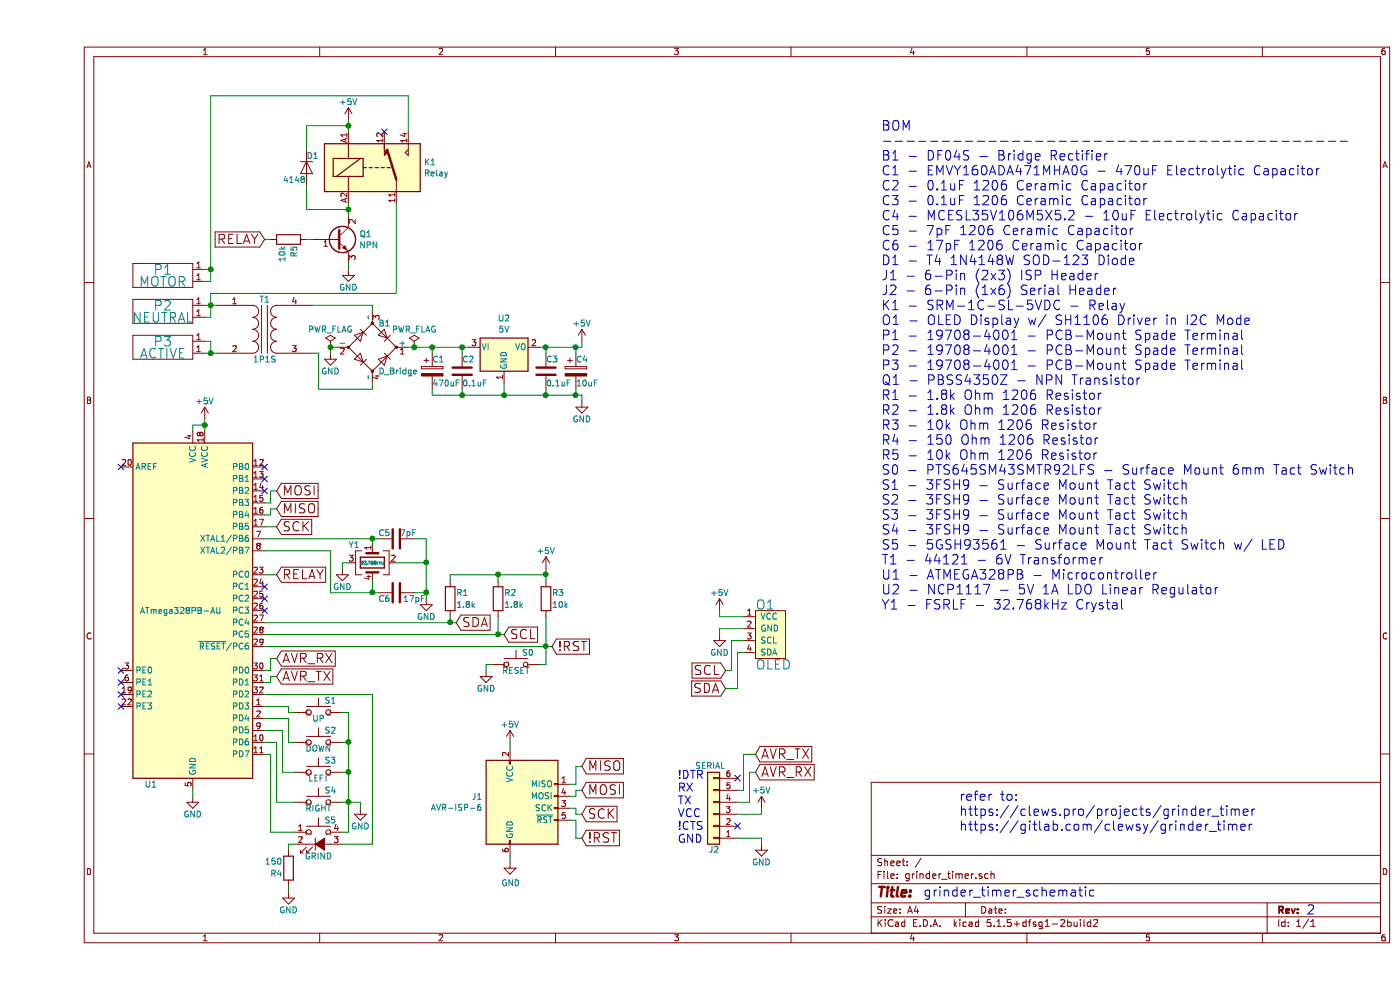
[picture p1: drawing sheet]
EESchema Schematic File Version 4
EELAYER 30 0
EELAYER END
$Descr A4 11693 8268
encoding utf-8
Sheet 1 1
Title ""
Date ""
Rev ""
Comp ""
Comment1 ""
Comment2 ""
Comment3 ""
Comment4 ""
$EndDescr
Text Notes 7700 6950 0    79   ~ 0
refer to:\nhttps://clews.pro/projects/grinder_timer\nhttps://gitlab.com/clewsy/grinder_timer
Text Notes 10600 7650 0    79   ~ 0
2
Text Notes 7400 7500 0    79   ~ 0
grinder_timer_schematic
$Comp
L Device:Transformer_1P_1S T1
U 1 1
P 1900 2750
F 0 "T1" H 1900 3000 50  0000 C CNN
F 1 "1P1S" H 1900 2500 50  0000 C CNN
F 2 "grinder_timer:transformer_big" H 1900 2750 50  0001 C CNN
F 3 "~" H 1900 2750 50  0001 C CNN
	1    1900 2750
	1    0    0    -1  
$EndComp
$Comp
L Device:D_Bridge_+-AA B1
U 1 1
P 2800 2900
F 0 "B1" H 2850 3100 50  0000 L CNN
F 1 "D_Bridge" H 2850 2700 50  0000 L CNN
F 2 "Diode_SMD:Diode_Bridge_Vishay_DFS" H 2800 2900 50  0001 C CNN
F 3 "~" H 2800 2900 50  0001 C CNN
	1    2800 2900
	1    0    0    -1  
$EndComp
$Comp
L Device:C C2
U 1 1
P 3550 3100
F 0 "C2" H 3550 3200 50  0000 L CNN
F 1 "0.1uF" H 3550 3000 50  0000 L CNN
F 2 "Capacitor_SMD:C_1206_3216Metric_Pad1.42x1.75mm_HandSolder" H 3588 2950 50  0001 C CNN
F 3 "~" H 3550 3100 50  0001 C CNN
	1    3550 3100
	1    0    0    -1  
$EndComp
$Comp
L Device:C C3
U 1 1
P 4250 3100
F 0 "C3" H 4250 3200 50  0000 L CNN
F 1 "0.1uF" H 4250 3000 50  0000 L CNN
F 2 "Capacitor_SMD:C_1206_3216Metric_Pad1.42x1.75mm_HandSolder" H 4288 2950 50  0001 C CNN
F 3 "~" H 4250 3100 50  0001 C CNN
	1    4250 3100
	1    0    0    -1  
$EndComp
$Comp
L Device:CP C1
U 1 1
P 3300 3100
F 0 "C1" H 3300 3200 50  0000 L CNN
F 1 "470uF" H 3300 3000 50  0000 L CNN
F 2 "Capacitor_SMD:C_Elec_8x10.2" H 3338 2950 50  0001 C CNN
F 3 "~" H 3300 3100 50  0001 C CNN
	1    3300 3100
	1    0    0    -1  
$EndComp
$Comp
L Device:CP C4
U 1 1
P 4500 3100
F 0 "C4" H 4500 3200 50  0000 L CNN
F 1 "10uF" H 4500 3000 50  0000 L CNN
F 2 "Capacitor_SMD:C_Elec_5x5.4" H 4538 2950 50  0001 C CNN
F 3 "~" H 4500 3100 50  0001 C CNN
	1    4500 3100
	1    0    0    -1  
$EndComp
$Comp
L MCU_Microchip_ATmega:ATmega328PB-AU U1
U 1 1
P 1300 5100
F 0 "U1" H 950 3650 50  0000 C CNN
F 1 "ATmega328PB-AU" H 1200 5100 50  0000 C CNN
F 2 "Package_QFP:TQFP-32_7x7mm_P0.8mm" H 1300 5100 50  0001 C CIN
F 3 "http://ww1.microchip.com/downloads/en/DeviceDoc/40001906C.pdf" H 1300 5100 50  0001 C CNN
	1    1300 5100
	1    0    0    -1  
$EndComp
$Comp
L Connector:AVR-ISP-6 J1
U 1 1
P 4050 6750
F 0 "J1" H 3721 6846 50  0000 R CNN
F 1 "AVR-ISP-6" H 3721 6755 50  0000 R CNN
F 2 "Connector_IDC:IDC-Header_2x03_P2.54mm_Vertical" V 3800 6800 50  0001 C CNN
F 3 " ~" H 2775 6200 50  0001 C CNN
	1    4050 6750
	1    0    0    -1  
$EndComp
$Comp
L Switch:SW_Push S0
U 1 1
P 4000 5550
F 0 "S0" H 4100 5650 50  0000 C CNN
F 1 "RESET" H 4000 5500 50  0000 C CNN
F 2 "Button_Switch_SMD:SW_Push_1P1T_NO_6x6mm_H9.5mm" H 4000 5750 50  0001 C CNN
F 3 "~" H 4000 5750 50  0001 C CNN
	1    4000 5550
	1    0    0    -1  
$EndComp
$Comp
L Switch:SW_Push S1
U 1 1
P 2350 5950
F 0 "S1" H 2450 6050 50  0000 C CNN
F 1 "UP" H 2350 5900 50  0000 C CNN
F 2 "grinder_timer:tact" H 2350 6150 50  0001 C CNN
F 3 "~" H 2350 6150 50  0001 C CNN
	1    2350 5950
	1    0    0    -1  
$EndComp
$Comp
L Switch:SW_Push S2
U 1 1
P 2350 6200
F 0 "S2" H 2450 6300 50  0000 C CNN
F 1 "DOWN" H 2350 6150 50  0000 C CNN
F 2 "grinder_timer:tact" H 2350 6400 50  0001 C CNN
F 3 "~" H 2350 6400 50  0001 C CNN
	1    2350 6200
	1    0    0    -1  
$EndComp
$Comp
L Device:R R2
U 1 1
P 3850 5000
F 0 "R2" H 3900 5050 50  0000 L CNN
F 1 "1.8k" H 3900 4950 50  0000 L CNN
F 2 "Resistor_SMD:R_1206_3216Metric_Pad1.42x1.75mm_HandSolder" V 3780 5000 50  0001 C CNN
F 3 "~" H 3850 5000 50  0001 C CNN
	1    3850 5000
	1    0    0    -1  
$EndComp
$Comp
L Device:R R1
U 1 1
P 3450 5000
F 0 "R1" H 3500 5050 50  0000 L CNN
F 1 "1.8k" H 3500 4950 50  0000 L CNN
F 2 "Resistor_SMD:R_1206_3216Metric_Pad1.42x1.75mm_HandSolder" V 3380 5000 50  0001 C CNN
F 3 "~" H 3450 5000 50  0001 C CNN
	1    3450 5000
	1    0    0    -1  
$EndComp
$Comp
L Device:R R3
U 1 1
P 4250 5000
F 0 "R3" H 4300 5050 50  0000 L CNN
F 1 "10k" H 4300 4950 50  0000 L CNN
F 2 "Resistor_SMD:R_1206_3216Metric_Pad1.42x1.75mm_HandSolder" V 4180 5000 50  0001 C CNN
F 3 "~" H 4250 5000 50  0001 C CNN
	1    4250 5000
	1    0    0    -1  
$EndComp
$Comp
L power:GND #PWR0101
U 1 1
P 2600 2250
F 0 "#PWR0101" H 2600 2000 50  0001 C CNN
F 1 "GND" H 2600 2100 50  0000 C CNN
F 2 "" H 2600 2250 50  0001 C CNN
F 3 "" H 2600 2250 50  0001 C CNN
	1    2600 2250
	1    0    0    -1  
$EndComp
$Comp
L power:GND #PWR0102
U 1 1
P 2450 2950
F 0 "#PWR0102" H 2450 2700 50  0001 C CNN
F 1 "GND" H 2450 2800 50  0000 C CNN
F 2 "" H 2450 2950 50  0001 C CNN
F 3 "" H 2450 2950 50  0001 C CNN
	1    2450 2950
	1    0    0    -1  
$EndComp
$Comp
L power:GND #PWR0103
U 1 1
P 4550 3350
F 0 "#PWR0103" H 4550 3100 50  0001 C CNN
F 1 "GND" H 4550 3200 50  0000 C CNN
F 2 "" H 4550 3350 50  0001 C CNN
F 3 "" H 4550 3350 50  0001 C CNN
	1    4550 3350
	1    0    0    -1  
$EndComp
Text GLabel 1900 2000 0    79   Input ~ 0
RELAY
Wire Wire Line
	1500 2950 1450 2950
Wire Wire Line
	1400 2850 1450 2850
Wire Wire Line
	1450 2850 1450 2950
Connection ~ 1450 2950
Wire Wire Line
	1450 2950 1400 2950
Wire Wire Line
	1400 2550 1450 2550
Wire Wire Line
	1400 2650 1450 2650
Wire Wire Line
	1450 2650 1450 2550
Connection ~ 1450 2550
Wire Wire Line
	1450 2550 1500 2550
Wire Wire Line
	2500 2900 2450 2900
Wire Wire Line
	2450 2900 2450 2950
Wire Wire Line
	2300 2950 2350 2950
Wire Wire Line
	2350 2950 2350 3250
Wire Wire Line
	2350 3250 2800 3250
Wire Wire Line
	2800 3250 2800 3200
Wire Wire Line
	2800 2550 2800 2600
Wire Wire Line
	3100 2900 3150 2900
Wire Wire Line
	3550 2950 3550 2900
Connection ~ 3550 2900
Wire Wire Line
	3550 2900 3600 2900
Wire Wire Line
	3300 2950 3300 2900
Connection ~ 3300 2900
Wire Wire Line
	3300 2900 3550 2900
Wire Wire Line
	3300 3250 3300 3300
Wire Wire Line
	3300 3300 3550 3300
Wire Wire Line
	3900 3200 3900 3300
Wire Wire Line
	3550 3300 3550 3250
Connection ~ 3550 3300
Wire Wire Line
	3550 3300 3900 3300
Wire Wire Line
	4500 2900 4500 2950
Wire Wire Line
	4200 2900 4250 2900
Wire Wire Line
	4550 2900 4550 2850
Connection ~ 4500 2900
Wire Wire Line
	4500 2900 4550 2900
Wire Wire Line
	4550 3300 4550 3350
Wire Wire Line
	4500 3300 4550 3300
Wire Wire Line
	4500 3250 4500 3300
Wire Wire Line
	4250 3300 4250 3250
Connection ~ 3900 3300
Wire Wire Line
	3900 3300 4250 3300
Connection ~ 4500 3300
Connection ~ 4250 3300
Wire Wire Line
	4250 3300 4500 3300
Wire Wire Line
	4250 2950 4250 2900
Connection ~ 4250 2900
Wire Wire Line
	4250 2900 4500 2900
Text GLabel 4550 6400 2    79   Input ~ 0
MISO
Text GLabel 4550 6600 2    79   Input ~ 0
MOSI
Text GLabel 4550 6800 2    79   Input ~ 0
SCK
Text GLabel 4550 7000 2    79   Input ~ 0
!RST
$Comp
L power:GND #PWR0104
U 1 1
P 3950 7200
F 0 "#PWR0104" H 3950 6950 50  0001 C CNN
F 1 "GND" H 3955 7027 50  0000 C CNN
F 2 "" H 3950 7200 50  0001 C CNN
F 3 "" H 3950 7200 50  0001 C CNN
	1    3950 7200
	1    0    0    -1  
$EndComp
Wire Wire Line
	4450 6850 4500 6850
Wire Wire Line
	4500 6850 4500 7000
Wire Wire Line
	4500 7000 4550 7000
Wire Wire Line
	4450 6750 4500 6750
Wire Wire Line
	4500 6750 4500 6800
Wire Wire Line
	4500 6800 4550 6800
Wire Wire Line
	4450 6650 4500 6650
Wire Wire Line
	4500 6650 4500 6600
Wire Wire Line
	4500 6600 4550 6600
Wire Wire Line
	4450 6550 4500 6550
Wire Wire Line
	4500 6550 4500 6400
Wire Wire Line
	4500 6400 4550 6400
Wire Wire Line
	3950 6200 3950 6250
Wire Wire Line
	3950 7150 3950 7200
Wire Wire Line
	1400 3500 1400 3550
Wire Wire Line
	1300 3600 1300 3550
Wire Wire Line
	1300 3550 1400 3550
Connection ~ 1400 3550
Wire Wire Line
	1400 3550 1400 3600
$Comp
L power:GND #PWR0105
U 1 1
P 1300 6650
F 0 "#PWR0105" H 1300 6400 50  0001 C CNN
F 1 "GND" H 1300 6500 50  0000 C CNN
F 2 "" H 1300 6650 50  0001 C CNN
F 3 "" H 1300 6650 50  0001 C CNN
	1    1300 6650
	1    0    0    -1  
$EndComp
Wire Wire Line
	1300 6650 1300 6600
NoConn ~ 700  3900
Text GLabel 4300 5400 2    79   Input ~ 0
!RST
Text GLabel 2000 4400 2    79   Input ~ 0
SCK
Text GLabel 2000 4250 2    79   Input ~ 0
MISO
Text GLabel 2000 4100 2    79   Input ~ 0
MOSI
Wire Wire Line
	1900 4400 2000 4400
Wire Wire Line
	1900 4300 1950 4300
Wire Wire Line
	1950 4300 1950 4250
Wire Wire Line
	1950 4250 2000 4250
Wire Wire Line
	1900 4200 1950 4200
Wire Wire Line
	1950 4200 1950 4100
Wire Wire Line
	1950 4100 2000 4100
NoConn ~ 1900 4100
NoConn ~ 1900 4000
NoConn ~ 1900 3900
Text GLabel 2000 4800 2    79   Input ~ 0
RELAY
Wire Wire Line
	2550 4700 2550 4750
Wire Wire Line
	2600 4700 2550 4700
Wire Wire Line
	3150 4500 3250 4500
$Comp
L power:GND #PWR0106
U 1 1
P 3250 5000
F 0 "#PWR0106" H 3250 4750 50  0001 C CNN
F 1 "GND" H 3250 4850 50  0000 C CNN
F 2 "" H 3250 5000 50  0001 C CNN
F 3 "" H 3250 5000 50  0001 C CNN
	1    3250 5000
	1    0    0    -1  
$EndComp
$Comp
L power:GND #PWR0107
U 1 1
P 2550 4750
F 0 "#PWR0107" H 2550 4500 50  0001 C CNN
F 1 "GND" H 2550 4600 50  0000 C CNN
F 2 "" H 2550 4750 50  0001 C CNN
F 3 "" H 2550 4750 50  0001 C CNN
	1    2550 4750
	1    0    0    -1  
$EndComp
$Comp
L Device:C C6
U 1 1
P 3000 4950
F 0 "C6" V 3050 4850 50  0000 C CNN
F 1 "17pF" V 3050 5100 50  0000 C CNN
F 2 "Capacitor_SMD:C_1206_3216Metric_Pad1.42x1.75mm_HandSolder" H 3038 4800 50  0001 C CNN
F 3 "~" H 3000 4950 50  0001 C CNN
	1    3000 4950
	0    1    1    0   
$EndComp
$Comp
L Device:C C5
U 1 1
P 3000 4500
F 0 "C5" V 2950 4400 50  0000 C CNN
F 1 "7pF" V 2950 4600 50  0000 C CNN
F 2 "Capacitor_SMD:C_1206_3216Metric_Pad1.42x1.75mm_HandSolder" H 3038 4350 50  0001 C CNN
F 3 "~" H 3000 4500 50  0001 C CNN
	1    3000 4500
	0    1    1    0   
$EndComp
$Comp
L Device:Crystal_GND23 Y1
U 1 1
P 2800 4700
F 0 "Y1" V 2650 4500 50  0000 L CNN
F 1 "32.768kHz" V 2800 4600 25  0000 L CNN
F 2 "Crystal:Crystal_SMD_Abracon_ABS25-4Pin_8.0x3.8mm" H 2800 4700 50  0001 C CNN
F 3 "~" H 2800 4700 50  0001 C CNN
	1    2800 4700
	0    1    1    0   
$EndComp
Wire Wire Line
	2850 4500 2800 4500
Wire Wire Line
	1900 4600 2450 4600
Wire Wire Line
	1900 4800 2000 4800
Wire Wire Line
	2450 4600 2450 4950
Wire Wire Line
	2450 4950 2800 4950
Wire Wire Line
	2800 4950 2800 4850
Wire Wire Line
	2800 4950 2850 4950
Connection ~ 2800 4950
Wire Wire Line
	3150 4950 3250 4950
Wire Wire Line
	3250 4950 3250 5000
Wire Wire Line
	3250 4500 3250 4700
Connection ~ 3250 4950
Wire Wire Line
	3000 4700 3250 4700
Connection ~ 3250 4700
Wire Wire Line
	3250 4700 3250 4950
Wire Wire Line
	2800 4550 2800 4500
Connection ~ 2800 4500
Wire Wire Line
	2800 4500 1900 4500
Text GLabel 3500 5200 2    79   Input ~ 0
SDA
Text GLabel 3900 5300 2    79   Input ~ 0
SCL
Wire Wire Line
	3500 5200 3450 5200
Wire Wire Line
	3450 5150 3450 5200
Connection ~ 3450 5200
Wire Wire Line
	3450 5200 1900 5200
Wire Wire Line
	4300 5400 4250 5400
Wire Wire Line
	1900 5300 3850 5300
Wire Wire Line
	4250 4750 4250 4800
Wire Wire Line
	3450 4850 3450 4800
Wire Wire Line
	3450 4800 3850 4800
Connection ~ 4250 4800
Wire Wire Line
	4250 4800 4250 4850
Wire Wire Line
	3850 4800 3850 4850
Connection ~ 3850 4800
Wire Wire Line
	3850 4800 4250 4800
Wire Wire Line
	3850 5150 3850 5300
Connection ~ 3850 5300
Wire Wire Line
	3850 5300 3900 5300
Wire Wire Line
	4250 5150 4250 5400
Connection ~ 4250 5400
Wire Wire Line
	4250 5400 1900 5400
$Comp
L power:GND #PWR0108
U 1 1
P 3750 5600
F 0 "#PWR0108" H 3750 5350 50  0001 C CNN
F 1 "GND" H 3750 5450 50  0000 C CNN
F 2 "" H 3750 5600 50  0001 C CNN
F 3 "" H 3750 5600 50  0001 C CNN
	1    3750 5600
	1    0    0    -1  
$EndComp
Text GLabel 2000 5650 2    79   Input ~ 0
AVR_TX
Text GLabel 2000 5500 2    79   Input ~ 0
AVR_RX
$Comp
L Switch:SW_Push S4
U 1 1
P 2350 6700
F 0 "S4" H 2450 6800 50  0000 C CNN
F 1 "RIGHT" H 2350 6650 50  0000 C CNN
F 2 "grinder_timer:tact" H 2350 6900 50  0001 C CNN
F 3 "~" H 2350 6900 50  0001 C CNN
	1    2350 6700
	1    0    0    -1  
$EndComp
$Comp
L Switch:SW_Push S3
U 1 1
P 2350 6450
F 0 "S3" H 2450 6550 50  0000 C CNN
F 1 "LEFT" H 2350 6400 50  0000 C CNN
F 2 "grinder_timer:tact" H 2350 6650 50  0001 C CNN
F 3 "~" H 2350 6650 50  0001 C CNN
	1    2350 6450
	1    0    0    -1  
$EndComp
$Comp
L power:GND #PWR0109
U 1 1
P 2700 6750
F 0 "#PWR0109" H 2700 6500 50  0001 C CNN
F 1 "GND" H 2700 6600 50  0000 C CNN
F 2 "" H 2700 6750 50  0001 C CNN
F 3 "" H 2700 6750 50  0001 C CNN
	1    2700 6750
	1    0    0    -1  
$EndComp
$Comp
L Connector_Generic:Conn_01x06 J2
U 1 1
P 5650 6800
F 0 "J2" H 5600 7100 50  0000 L CNN
F 1 "SERIAL" H 5550 6400 50  0000 L CNN
F 2 "Connector_PinHeader_2.54mm:PinHeader_1x06_P2.54mm_Vertical" H 5650 6800 50  0001 C CNN
F 3 "~" H 5650 6800 50  0001 C CNN
	1    5650 6800
	-1   0    0    1   
$EndComp
Text GLabel 5750 5750 0    79   Input ~ 0
SDA
Text GLabel 5750 5600 0    79   Input ~ 0
SCL
$Comp
L grinder_timer:OLED O1
U 1 1
P 6050 5300
F 0 "O1" V 5800 5250 79  0000 L CNN
F 1 "OLED" V 6300 5250 79  0000 L CNN
F 2 "grinder_timer:oled" H 6050 5550 79  0001 C CNN
F 3 "" H 6050 5550 79  0001 C CNN
	1    6050 5300
	0    1    1    0   
$EndComp
$Comp
L power:GND #PWR0110
U 1 1
P 5700 5300
F 0 "#PWR0110" H 5700 5050 50  0001 C CNN
F 1 "GND" H 5700 5150 50  0000 C CNN
F 2 "" H 5700 5300 50  0001 C CNN
F 3 "" H 5700 5300 50  0001 C CNN
	1    5700 5300
	1    0    0    -1  
$EndComp
$Comp
L power:GND #PWR0111
U 1 1
P 6050 7050
F 0 "#PWR0111" H 6050 6800 50  0001 C CNN
F 1 "GND" H 6050 6900 50  0000 C CNN
F 2 "" H 6050 7050 50  0001 C CNN
F 3 "" H 6050 7050 50  0001 C CNN
	1    6050 7050
	1    0    0    -1  
$EndComp
Text Notes 5350 7050 0    67   ~ 0
!DTR\nRX\nTX\nVCC\n!CTS\nGND
Text GLabel 6000 6450 2    79   Input ~ 0
AVR_RX
Text GLabel 6000 6300 2    79   Input ~ 0
AVR_TX
NoConn ~ 5850 6500
NoConn ~ 5850 6900
NoConn ~ 700  5900
NoConn ~ 700  5800
NoConn ~ 700  5700
NoConn ~ 700  5600
NoConn ~ 1900 5100
NoConn ~ 1900 5000
NoConn ~ 1900 4900
Wire Wire Line
	4200 5550 4250 5550
Wire Wire Line
	4250 5550 4250 5400
Wire Wire Line
	3800 5550 3750 5550
Wire Wire Line
	3750 5550 3750 5600
Wire Wire Line
	2000 5650 1950 5650
Wire Wire Line
	1950 5650 1950 5700
Wire Wire Line
	1950 5700 1900 5700
Wire Wire Line
	2000 5500 1950 5500
Wire Wire Line
	1950 5500 1950 5600
Wire Wire Line
	1950 5600 1900 5600
$Comp
L Device:Q_NPN_BCE Q1
U 1 1
P 2500 2000
F 0 "Q1" H 2691 2046 50  0000 L CNN
F 1 "NPN" H 2691 1955 50  0000 L CNN
F 2 "Package_TO_SOT_SMD:SOT-223-3_TabPin2" H 2700 2100 50  0001 C CNN
F 3 "~" H 2500 2000 50  0001 C CNN
	1    2500 2000
	1    0    0    -1  
$EndComp
$Comp
L Device:D D1
U 1 1
P 2250 1400
F 0 "D1" V 2150 1400 50  0000 L CNN
F 1 "4148" V 2350 1200 50  0000 L CNN
F 2 "Diode_SMD:D_SOD-123" H 2250 1400 50  0001 C CNN
F 3 "~" H 2250 1400 50  0001 C CNN
	1    2250 1400
	0    1    1    0   
$EndComp
$Comp
L Device:R R4
U 1 1
P 2100 7250
F 0 "R4" H 2150 7300 50  0000 L CNN
F 1 "150" H 2150 7200 50  0000 L CNN
F 2 "Resistor_SMD:R_1206_3216Metric_Pad1.42x1.75mm_HandSolder" V 2030 7250 50  0001 C CNN
F 3 "~" H 2100 7250 50  0001 C CNN
	1    2100 7250
	-1   0    0    1   
$EndComp
Wire Wire Line
	1900 5900 2100 5900
Wire Wire Line
	2100 5900 2100 5950
Wire Wire Line
	2100 5950 2150 5950
Wire Wire Line
	1900 6000 2100 6000
Wire Wire Line
	2100 6000 2100 6200
Wire Wire Line
	2100 6200 2150 6200
Wire Wire Line
	1900 6100 2050 6100
Wire Wire Line
	2050 6100 2050 6450
Wire Wire Line
	2050 6450 2150 6450
Wire Wire Line
	1900 6200 2000 6200
Wire Wire Line
	2000 6200 2000 6700
Wire Wire Line
	2000 6700 2150 6700
Wire Wire Line
	1900 6300 1950 6300
Wire Wire Line
	1950 6300 1950 6950
Wire Wire Line
	1950 6950 2150 6950
Wire Wire Line
	2550 6950 2600 6950
Wire Wire Line
	2600 6950 2600 6700
Wire Wire Line
	2600 5950 2550 5950
Wire Wire Line
	2550 6200 2600 6200
Connection ~ 2600 6200
Wire Wire Line
	2600 6200 2600 5950
Wire Wire Line
	2550 6450 2600 6450
Connection ~ 2600 6450
Wire Wire Line
	2600 6450 2600 6200
Wire Wire Line
	2550 6700 2600 6700
Connection ~ 2600 6700
Wire Wire Line
	2600 6700 2600 6450
Wire Wire Line
	2600 6700 2700 6700
Wire Wire Line
	2700 6700 2700 6750
Wire Wire Line
	1900 5800 2800 5800
Wire Wire Line
	2800 5800 2800 7050
Wire Wire Line
	2800 7050 2550 7050
Wire Wire Line
	2150 7050 2100 7050
Wire Wire Line
	2100 7050 2100 7100
$Comp
L power:GND #PWR0112
U 1 1
P 2100 7450
F 0 "#PWR0112" H 2100 7200 50  0001 C CNN
F 1 "GND" H 2100 7300 50  0000 C CNN
F 2 "" H 2100 7450 50  0001 C CNN
F 3 "" H 2100 7450 50  0001 C CNN
	1    2100 7450
	1    0    0    -1  
$EndComp
Wire Wire Line
	2100 7400 2100 7450
$Comp
L power:+5V #PWR0113
U 1 1
P 4550 2850
F 0 "#PWR0113" H 4550 2700 50  0001 C CNN
F 1 "+5V" H 4550 3000 50  0000 C CNN
F 2 "" H 4550 2850 50  0001 C CNN
F 3 "" H 4550 2850 50  0001 C CNN
	1    4550 2850
	1    0    0    -1  
$EndComp
$Comp
L power:+5V #PWR0114
U 1 1
P 3950 6200
F 0 "#PWR0114" H 3950 6050 50  0001 C CNN
F 1 "+5V" H 3950 6350 50  0000 C CNN
F 2 "" H 3950 6200 50  0001 C CNN
F 3 "" H 3950 6200 50  0001 C CNN
	1    3950 6200
	1    0    0    -1  
$EndComp
$Comp
L power:+5V #PWR0115
U 1 1
P 5700 5100
F 0 "#PWR0115" H 5700 4950 50  0001 C CNN
F 1 "+5V" H 5700 5250 50  0000 C CNN
F 2 "" H 5700 5100 50  0001 C CNN
F 3 "" H 5700 5100 50  0001 C CNN
	1    5700 5100
	1    0    0    -1  
$EndComp
$Comp
L power:+5V #PWR0116
U 1 1
P 6050 6750
F 0 "#PWR0116" H 6050 6600 50  0001 C CNN
F 1 "+5V" H 6050 6900 50  0000 C CNN
F 2 "" H 6050 6750 50  0001 C CNN
F 3 "" H 6050 6750 50  0001 C CNN
	1    6050 6750
	1    0    0    -1  
$EndComp
$Comp
L power:+5V #PWR0117
U 1 1
P 4250 4750
F 0 "#PWR0117" H 4250 4600 50  0001 C CNN
F 1 "+5V" H 4250 4900 50  0000 C CNN
F 2 "" H 4250 4750 50  0001 C CNN
F 3 "" H 4250 4750 50  0001 C CNN
	1    4250 4750
	1    0    0    -1  
$EndComp
$Comp
L power:+5V #PWR0118
U 1 1
P 1400 3500
F 0 "#PWR0118" H 1400 3350 50  0001 C CNN
F 1 "+5V" H 1400 3650 50  0000 C CNN
F 2 "" H 1400 3500 50  0001 C CNN
F 3 "" H 1400 3500 50  0001 C CNN
	1    1400 3500
	1    0    0    -1  
$EndComp
$Comp
L power:+5V #PWR0119
U 1 1
P 2600 1000
F 0 "#PWR0119" H 2600 850 50  0001 C CNN
F 1 "+5V" H 2600 1150 50  0000 C CNN
F 2 "" H 2600 1000 50  0001 C CNN
F 3 "" H 2600 1000 50  0001 C CNN
	1    2600 1000
	1    0    0    -1  
$EndComp
$Comp
L grinder_timer:terminal P1
U 1 1
P 1050 2300
F 0 "P1" H 1050 2350 79  0000 C CNN
F 1 "MOTOR" H 1050 2250 79  0000 C CNN
F 2 "grinder_timer:pcb_tab" H 1050 2300 79  0001 C CNN
F 3 "" H 1050 2300 79  0001 C CNN
	1    1050 2300
	1    0    0    -1  
$EndComp
$Comp
L grinder_timer:terminal P3
U 1 1
P 1050 2900
F 0 "P3" H 1050 2950 79  0000 C CNN
F 1 "ACTIVE" H 1050 2850 79  0000 C CNN
F 2 "grinder_timer:pcb_tab" H 1050 2900 79  0001 C CNN
F 3 "" H 1050 2900 79  0001 C CNN
	1    1050 2900
	1    0    0    -1  
$EndComp
$Comp
L grinder_timer:terminal P2
U 1 1
P 1050 2600
F 0 "P2" H 1050 2650 79  0000 C CNN
F 1 "NEUTRAL" H 1050 2550 79  0000 C CNN
F 2 "grinder_timer:pcb_tab" H 1050 2600 79  0001 C CNN
F 3 "" H 1050 2600 79  0001 C CNN
	1    1050 2600
	1    0    0    -1  
$EndComp
Wire Wire Line
	1450 2350 1400 2350
Wire Wire Line
	1400 2250 1450 2250
Wire Wire Line
	1450 2250 1450 2350
$Comp
L Regulator_Linear:AP1117-50 U2
U 1 1
P 3900 2900
F 0 "U2" H 3900 3142 50  0000 C CNN
F 1 "5V" H 3900 3051 50  0000 C CNN
F 2 "Package_TO_SOT_SMD:SOT-223-3_TabPin2" H 3900 3100 50  0001 C CNN
F 3 "http://www.diodes.com/datasheets/AP1117.pdf" H 4000 2650 50  0001 C CNN
	1    3900 2900
	1    0    0    -1  
$EndComp
NoConn ~ 2900 1100
Wire Wire Line
	5850 7000 6050 7000
Wire Wire Line
	6050 7000 6050 7050
Wire Wire Line
	6050 6750 6050 6800
Wire Wire Line
	6050 6800 5850 6800
Wire Wire Line
	5850 6700 5950 6700
Wire Wire Line
	5950 6700 5950 6450
Wire Wire Line
	5950 6450 6000 6450
Wire Wire Line
	5850 6600 5900 6600
Wire Wire Line
	5900 6600 5900 6300
Wire Wire Line
	5900 6300 6000 6300
Wire Wire Line
	5900 5450 5850 5450
Wire Wire Line
	5850 5450 5850 5750
Wire Wire Line
	5850 5750 5750 5750
Wire Wire Line
	5750 5600 5800 5600
Wire Wire Line
	5800 5600 5800 5350
Wire Wire Line
	5800 5350 5900 5350
Wire Wire Line
	5900 5250 5700 5250
Wire Wire Line
	5700 5250 5700 5300
Wire Wire Line
	5700 5100 5700 5150
Wire Wire Line
	5700 5150 5900 5150
$Comp
L power:PWR_FLAG #FLG0102
U 1 1
P 3150 2900
F 0 "#FLG0102" H 3150 2975 50  0001 C CNN
F 1 "PWR_FLAG" H 3150 3050 50  0000 C CNN
F 2 "" H 3150 2900 50  0001 C CNN
F 3 "~" H 3150 2900 50  0001 C CNN
	1    3150 2900
	1    0    0    -1  
$EndComp
$Comp
L power:PWR_FLAG #FLG0101
U 1 1
P 2450 2900
F 0 "#FLG0101" H 2450 2975 50  0001 C CNN
F 1 "PWR_FLAG" H 2450 3050 50  0000 C CNN
F 2 "" H 2450 2900 50  0001 C CNN
F 3 "~" H 2450 2900 50  0001 C CNN
	1    2450 2900
	1    0    0    -1  
$EndComp
Wire Wire Line
	2300 2550 2800 2550
Connection ~ 2450 2900
Connection ~ 3150 2900
Wire Wire Line
	3150 2900 3300 2900
$Comp
L Device:R R5
U 1 1
P 2100 2000
F 0 "R5" H 2150 2050 50  0000 L CNN
F 1 "10k" H 2150 1950 50  0000 L CNN
F 2 "Resistor_SMD:R_1206_3216Metric_Pad1.42x1.75mm_HandSolder" V 2030 2000 50  0001 C CNN
F 3 "~" H 2100 2000 50  0001 C CNN
	1    2100 2000
	0    1    1    0   
$EndComp
Wire Wire Line
	2600 1700 2600 1750
Wire Wire Line
	2250 1550 2250 1750
Wire Wire Line
	2250 1750 2600 1750
Connection ~ 2600 1750
Wire Wire Line
	2600 1750 2600 1800
Wire Wire Line
	2600 1000 2600 1050
Wire Wire Line
	2600 1050 2250 1050
Wire Wire Line
	2250 1050 2250 1250
Connection ~ 2600 1050
Wire Wire Line
	2600 1050 2600 1100
Wire Wire Line
	1900 2000 1950 2000
Wire Wire Line
	1450 2250 1450 800 
Wire Wire Line
	1450 800  3100 800 
Wire Wire Line
	3100 800  3100 1100
Connection ~ 1450 2250
Wire Wire Line
	2250 2000 2300 2000
Wire Wire Line
	1450 2550 1450 2450
Wire Wire Line
	1450 2450 3000 2450
Wire Wire Line
	3000 2450 3000 1700
Wire Wire Line
	2600 2250 2600 2200
Text Notes 7050 5100 0    79   ~ 0
BOM\n----------------------------------------\nB1 - DF04S - Bridge Rectifier\nC1 - EMVY160ADA471MHA0G - 470uF Electrolytic Capacitor\nC2 - 0.1uF 1206 Ceramic Capacitor\nC3 - 0.1uF 1206 Ceramic Capacitor\nC4 - MCESL35V106M5X5.2 - 10uF Electrolytic Capacitor\nC5 - 7pF 1206 Ceramic Capacitor\nC6 - 17pF 1206 Ceramic Capacitor\nD1 - T4 1N4148W SOD-123 Diode\nJ1 - 6-Pin (2x3) ISP Header\nJ2 - 6-Pin (1x6) Serial Header\nK1 - SRM-1C-SL-5VDC - Relay\nO1 - OLED Display w/ SH1106 Driver in I2C Mode\nP1 - 19708-4001 - PCB-Mount Spade Terminal\nP2 - 19708-4001 - PCB-Mount Spade Terminal\nP3 - 19708-4001 - PCB-Mount Spade Terminal\nQ1 - PBSS4350Z - NPN Transistor\nR1 - 1.8k Ohm 1206 Resistor\nR2 - 1.8k Ohm 1206 Resistor\nR3 - 10k Ohm 1206 Resistor\nR4 - 150 Ohm 1206 Resistor\nR5 - 10k Ohm 1206 Resistor\nS0 - PTS645SM43SMTR92LFS - Surface Mount 6mm Tact Switch\nS1 - 3FSH9 - Surface Mount Tact Switch\nS2 - 3FSH9 - Surface Mount Tact Switch\nS3 - 3FSH9 - Surface Mount Tact Switch\nS4 - 3FSH9 - Surface Mount Tact Switch\nS5 - 5GSH93561 - Surface Mount Tact Switch w/ LED\nT1 - 44121 - 6V Transformer\nU1 - ATMEGA328PB - Microcontroller\nU2 - NCP1117 - 5V 1A LDO Linear Regulator\nY1 - FSRLF - 32.768kHz Crystal
$Comp
L Relay:FINDER-32.21-x000 K1
U 1 1
P 2800 1400
F 0 "K1" H 3230 1446 50  0000 L CNN
F 1 "Relay" H 3230 1355 50  0000 L CNN
F 2 "Relay_THT:Relay_SPDT_Finder_36.11" H 4070 1370 50  0001 C CNN
F 3 "https://gfinder.findernet.com/assets/Series/355/S32EN.pdf" H 2800 1400 50  0001 C CNN
	1    2800 1400
	1    0    0    -1  
$EndComp
$Comp
L Switch:SW_MEC_5G_LED S5
U 1 1
P 2350 7050
F 0 "S5" H 2450 7250 50  0000 C CNN
F 1 "GRIND" H 2350 6950 50  0000 C CNN
F 2 "grinder_timer:tact_led" H 2350 7350 50  0001 C CNN
F 3 "http://www.apem.com/int/index.php?controller=attachment&id_attachment=488" H 2350 7350 50  0001 C CNN
	1    2350 7050
	1    0    0    -1  
$EndComp
$EndSCHEMATC
